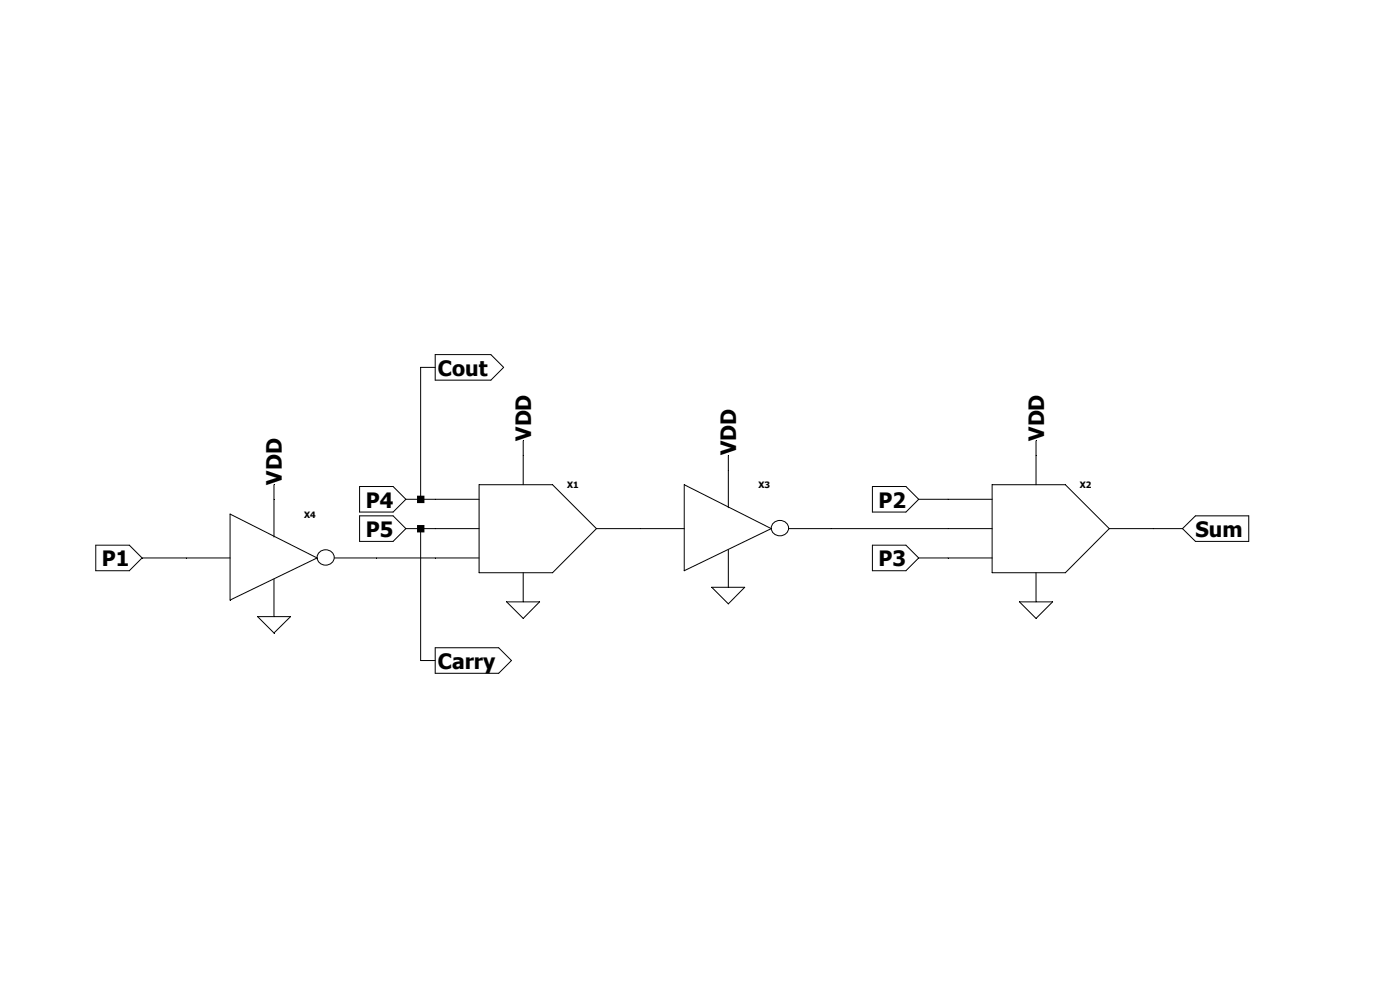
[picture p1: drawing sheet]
<svg xmlns="http://www.w3.org/2000/svg" width="297mm" height="210mm" viewBox="0 0 297 210" stroke-linecap="round" stroke-linejoin="round" font-family="sans-serif">
<g fill="none" stroke="#000" stroke-width=".21">
<path d="M92.3 75.2h11.8l2.7 2.7-2.7 2.7h-11.8zM92.3 77.9h-3.1v28M111 93.5v9.3M154.5 96.6v11.1M219.8 93.5v9.3M20.3 115.7h7.1l2.7 2.7-2.7 2.7h-7.1zM30.1 118.4h18.7M48.8 109.1l18.5 9.3-18.5 8.9zM58.1 102.8v11.1M67.8 117.1a1.73 1.73 0 0 1 2.4-.1 1.73 1.73 0 0 1 .2 2.4 1.73 1.73 0 0 1-2.5 .1 1.73 1.73 0 0 1-.1-2.4zM71 118.4h30.6M76.3 109.4h7.1l2.7 2.7-2.7 2.8h-7.1z"/>
<path d="M76.3 103.2h7.1l2.7 2.7-2.7 2.7h-7.1zM86.1 105.9h15.5M86.1 112.1h15.5M89.2 112.1v28h3.1M101.6 102.8h15.6l9.3 9.3-9.3 9.4h-15.6zM126.5 112.1h18.7M145.2 102.8l18.4 9.3-18.4 9zM154.5 116.6v8M164.2 110.9a1.78 1.78 0 0 1 2.2-.2 1.78 1.78 0 0 1 .7 2.2 1.84 1.84 0 0 1-2.2 .7 1.84 1.84 0 0 1-1.2-2zM167.3 112.1h43.2M185.1 115.7h7.1l2.7 2.7-2.7 2.7h-7.1zM185.1 103.2h7.1l2.7 2.7-2.7 2.7h-7.1z"/>
<path d="M194.9 105.9h15.6M194.9 118.4h15.6M210.5 102.8h15.5l9.3 9.3-9.3 9.4h-15.5zM235.3 112.1h15.6M250.9 112.1l2.7-2.7h11.3v5.5h-11.3zM54.7 130.8h6.9l-3.5 3.5zM58.1 122.9v7.9M92.3 137.4h13.5l2.7 2.7-2.7 2.7h-13.5zM107.5 127.7h7l-3.5 3.5zM111 121.5v6.2M151 124.6h7l-3.5 3.5zM216.3 127.7h7l-3.5 3.5z"/>
<path d="M219.8 121.5v6.2"/>
</g>
<path d="M88.5 105.2h1.5v1.5h-1.5zM88.5 111.4h1.5v1.5h-1.5z" fill-rule="evenodd" fill="#000"/>
<g font-size="4.5">
<text x="92.9" y="79.7">Cout</text>
<text x="112.7" y="93.5" transform="rotate(-90 112.7 93.5)">VDD</text>
<text x="221.5" y="93.5" transform="rotate(-90 221.5 93.5)">VDD</text>
<text x="156.2" y="96.6" transform="rotate(-90 156.2 96.6)">VDD</text>
<text x="59.8" y="102.8" transform="rotate(-90 59.8 102.8)">VDD</text>
<text x="77.6" y="107.7">P4</text>
<text x="186.4" y="107.7">P2</text>
<text x="77.6" y="113.9">P5</text>
<text x="253.6" y="113.9">Sum</text>
<text x="21.6" y="120.1">P1</text>
<text x="186.4" y="120.1">P3</text>
<text x="92.9" y="141.9">Carry</text>
</g>
<g font-size="1.9">
<text x="120.3" y="103.6">X1</text>
<text x="160.9" y="103.6">X3</text>
<text x="229.1" y="103.6">X2</text>
<text x="64.6" y="109.8">X4</text>
</g>
</svg>
